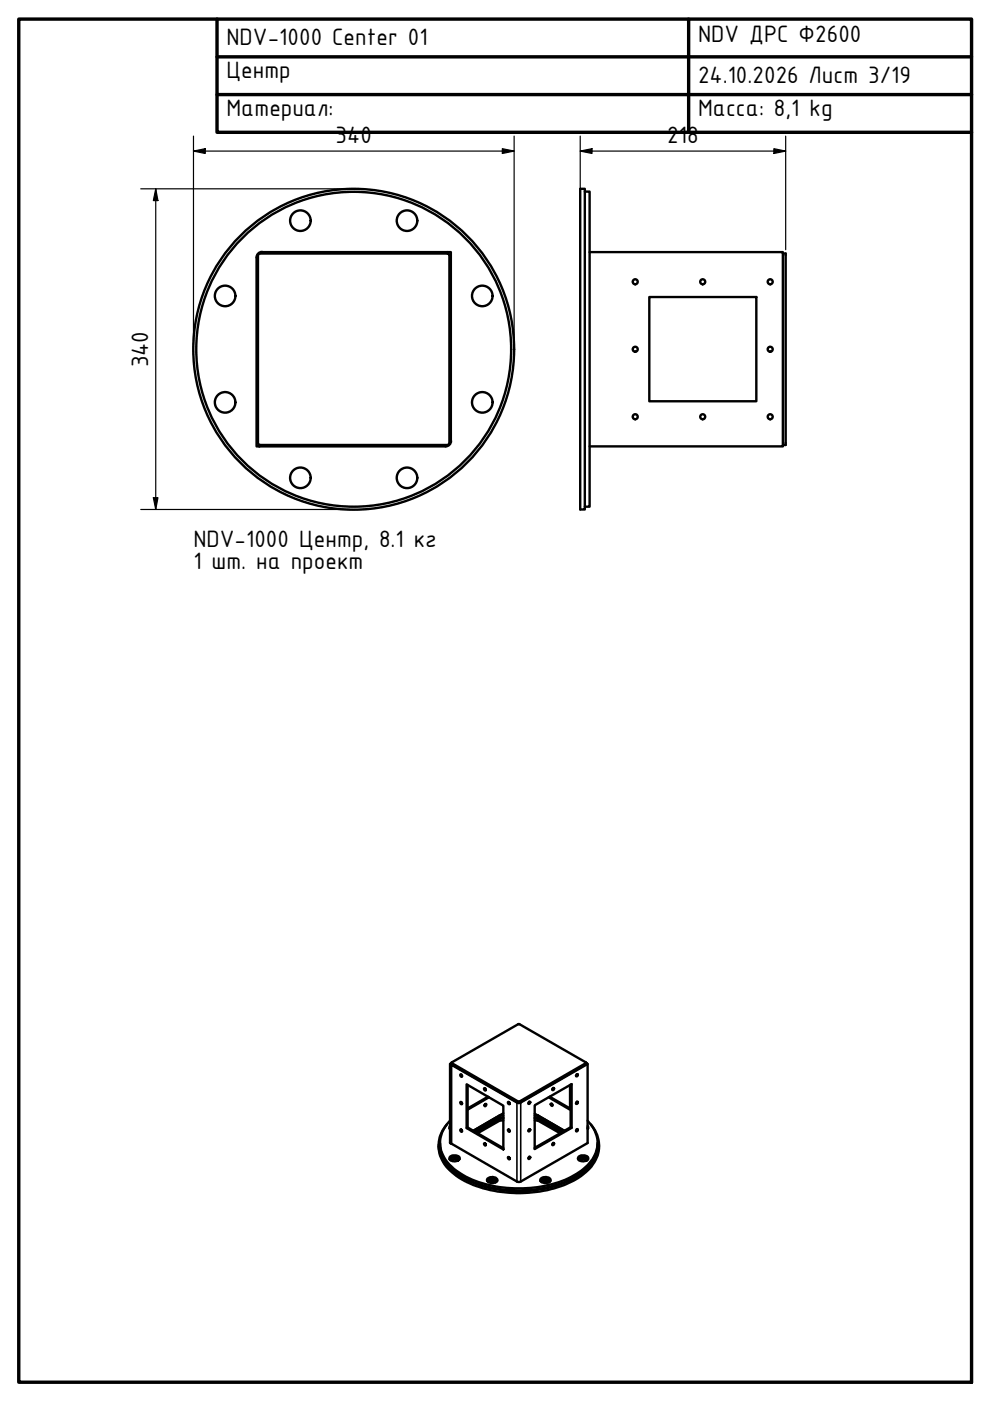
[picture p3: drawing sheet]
<svg xmlns="http://www.w3.org/2000/svg" width="210mm" height="297mm" viewBox="0 0 210 297" stroke-linecap="round" stroke-linejoin="round" font-family="sans-serif">
<!-- layer: Visible (ISO) -->
<g fill="none" stroke="#000" stroke-width=".51">
<path d="M54.7 54.1v39.8l.4 .4M55.1 53.7l-.4 .5M55.1 53.7h39.8M94.9 53.7l.4 .5M95.3 54.1v39.8l-.4 .4M123 40h1v68h-1zM124 40.6h1v66.8h-1M125 53.5h41v41.1h-41M166 53.7h.6v40.6h-.6M137.7 63h22.7v22.1h-22.7zM55.1 94.3h39.8M95.6 93.5a1.16 1.16 0 0 1-1.2 1.1h-39.4v-.3v.3h-.6v-40a1.16 1.16 0 0 1 1.2-1.2l39.4 .1v.2v-.2h.6v40"/>
<path d="M94.7 238.4a6.4 6.4 0 0 0 .9 9.5 21.7 21.7 0 0 0 14.4 4.6 21.7 21.7 0 0 0 14.4-4.6 6.4 6.4 0 0 0 1.5-8.6l-.6-.9M95.4 239.1l-.1 .2M95.4 238.7l-.1 .3 .1 .4M95.4 237.6a6.3 6.3 0 0 0 .4 9.8 20.9 20.9 0 0 0 14.2 4.6 20.7 20.7 0 0 0 14.6-5 6.3 6.3 0 0 0 0-9.4M95.4 225.6v16.7l.2 .1M95.7 225.4l-.3 .2 .4 .1M95.7 225.3l.1 .4M95.8 225.7h-.2v16.7M95.8 225.2l14.3-8.1 14.2 8.2-14.4 8.3-14.1-8.2zM97.6 233.7a.22 .22 0 0 1 .3 .1 .22 .22 0 0 1-.1 .3zM97.7 227.8a.26 .26 0 0 1 .3 .2 .26 .26 0 0 1-.2 .3l-.2-.3zM97.8 233.7l.2 .3"/>
<path d="M97.8 227.8l.2 .3M97.8 239.5l.2 .4a.21 .21 0 0 1-.4-.1 .21 .21 0 0 1 .2-.3l.2 .3M98.9 229.9l7.8 4.5v9.3l-7.8-4.5zM98.9 239.2l.2-.2 7.6 4.4M99.1 230v9M102.6 230.8a.24 .24 0 0 1 .4 .1 .24 .24 0 0 1-.2 .3zM102.8 230.7l.2 .3M102.9 234.1l-.2 .3a.21 .21 0 0 1 .1-.3 .21 .21 0 0 1 .3 .1l-.3 .4-.1-.2M103.5 232.5l-4.4 2.5 .3-.1M103.7 232.6l-4.6 2.7M105.9 237h.8M105.9 236.5h.8"/>
<path d="M106 237.6h.7M106 237.1h.7M106.7 236l-6.4 3.8 5.6-3.3v.5l-5.2 2.9M107.7 233.7l.1-.1a.28 .28 0 0 1 .3 .2 .28 .28 0 0 1-.2 .3zM107.9 233.7l.2 .3M107.9 239.5l.2 .4a.22 .22 0 0 1-.4-.1 .22 .22 0 0 1 .2-.3l.2 .3M112.2 233.6l-.2 .3M112.2 233.6l.2 .1-.2 .3a.21 .21 0 0 1-.2-.1 .21 .21 0 0 1 .2-.3zM112.2 239.4l-.2 .4M112.2 239.4l.2 .1a.25 .25 0 0 1 0 .3 .25 .25 0 0 1-.3 0zM113.4 237.6h.6M113.4 237.1h.6"/>
<path d="M113.4 236.1l6.3 3.7M113.4 237h.7M113.4 236.5h.7v.5M114 237.1v.5M114 237.6l4.7 2.7M114 237.1l5.1 3M114.1 237l5.2 2.9M116.5 232.5l4.4 2.5-.3-.1M116.8 234.1v-.1a.24 .24 0 0 1 .3 .2 .24 .24 0 0 1-.1 .3zM117 234l.2 .3M117.2 230.7h.1a.2 .2 0 0 1 .1 .3 .2 .2 0 0 1-.3 0zM117.3 230.7l-.2 .3"/>
<path d="M120.9 230v5.3l-4.6-2.7M121 230v9M121.2 239.1v-9.2l-7.8 4.4v9.3l7.8-4.5-.2-.1-7.6 4.4M122.3 233.6l-.2 .3M122.3 227.8l-.2 .3M122.3 239.4l-.2 .4M122.3 239.4a.2 .2 0 0 1 .2 .3 .2 .2 0 0 1-.4 0zM124.3 225.3l-.1 .4-14.1 8.1-14.3-8.1M124.3 225.4l.1 .1M124.4 225.5l.2 .1-14.3 8.2-.3 .1-14.4-8.2v16.7M124.4 225.5h-.1M124.6 239.1l.1 .2"/>
<path d="M124.6 225.6v16.7l-14.4 8.3-.6-.1-14-8.1M124.6 238.7l.1 .3-.1 .4M93 242.7a8 8 0 0 0 4.3 7 26 26 0 0 0 18.7 2.6 15.9 15.9 0 0 0 9.7-5.5 6.1 6.1 0 0 0 1.3-4.1M93.3 242.3a7.7 7.7 0 0 0 4.2 6.8 25 25 0 0 0 16.9 2.9 17.3 17.3 0 0 0 10.7-5.2 6.2 6.2 0 0 0 1.6-4.5M95.3 245.8a1.48 1.48 0 0 1 2.1 0M95.5 245.2a1.45 1.45 0 0 1 2 .3 1.16 1.16 0 0 1-1.9 .6 .5 .5 0 0 1-.3-.4 .5 .5 0 0 1 .2-.5zM95.5 246l.7-.2 1 .2M100.9 240.1l5.1-3v.5l-4.7 2.7M102.8 242.4l.2 .3-.1 .2-.3-.4a.24 .24 0 0 1 .3 0 .24 .24 0 0 1 .1 .2M103.3 250.4a1.53 1.53 0 0 1 2.1 0M103.4 249.9a1.34 1.34 0 0 1 2.1 .3 1.27 1.27 0 0 1-2.2-.1zM103.5 250.6l.7-.2 1 .2"/>
<path d="M107.9 245.3l.2 .4a.22 .22 0 0 1-.4 0 .22 .22 0 0 1 .2-.4l.2 .3M112.2 245.3h.2a.25 .25 0 0 1 0 .3 .25 .25 0 0 1-.3 0zM112.2 245.3l-.2 .3M114.6 250.4l.1-.1a1.49 1.49 0 0 1 2 .1M114.7 249.9a1.36 1.36 0 0 1 2.1 .3 1.32 1.32 0 0 1-2.2 0zM114.8 250.6l.6-.2 1.1 .2M117.2 242.4l.1-.1a.21 .21 0 0 1 .1 .4 .2 .2 0 0 1-.3-.1zM117.3 242.3l-.2 .3M122.6 245.8a1.48 1.48 0 0 1 2.1 0M122.8 246l.6-.2 1.1 .2M122.8 245.2a1.45 1.45 0 0 1 1.9 .3 1.16 1.16 0 0 1-1.8 .6 .48 .48 0 0 1-.4-.4 .48 .48 0 0 1 .3-.5z"/>
<circle cx="63.7" cy="46.8" r="2.18"/>
<circle cx="86.3" cy="46.8" r="2.18"/>
<circle cx="134.7" cy="59.7" r=".53"/>
<circle cx="149" cy="59.7" r=".53"/>
<circle cx="163.3" cy="59.7" r=".53"/>
<circle cx="47.7" cy="62.7" r="2.18"/>
<circle cx="75" cy="74" r="33.4"/>
<circle cx="75" cy="74" r="34"/>
<circle cx="102.3" cy="62.7" r="2.18"/>
<circle cx="134.7" cy="74" r=".53"/>
<circle cx="163.3" cy="74" r=".53"/>
<circle cx="47.7" cy="85.3" r="2.18"/>
<circle cx="102.3" cy="85.3" r="2.18"/>
<circle cx="134.7" cy="88.4" r=".53"/>
<circle cx="149" cy="88.4" r=".53"/>
<circle cx="163.3" cy="88.4" r=".53"/>
<circle cx="63.7" cy="101.3" r="2.18"/>
<circle cx="86.3" cy="101.3" r="2.18"/>
<circle cx="122.4" cy="233.9" r=".21"/>
<circle cx="122.4" cy="228" r=".21"/>
</g>
<!-- layer: Visible Narrow (ISO) -->
<path d="M95.8 225.4v.3M109.7 233.7l-.1 16.8M109.9 233.5v.3M110.2 233.5v.3M110.3 233.7l.1 16.8M124.2 225.4v.3" fill="none" stroke="#000" stroke-width=".34"/>
<!-- layer: Border (ISO) -->
<path d="M4 4h202v289.1h-202zM46 4v24.1h160M46 12.1h160M146 4v24.1M46 20.1h160" fill="none" stroke="#000" stroke-width=".72"/>
<!-- layer: Dimension (ISO) -->
<g fill="none" stroke="#000" stroke-width=".25">
<path d="M41 32l2.5-.5v1zM41 32h68M41 28.9v44.3M106.5 31.5l2.5 .5-2.5 .5zM109 28.9v44.3M123 32l2.5-.5v1zM123 32h43.6M123 28.9v78.4M164.1 31.5l2.5 .5-2.5 .5zM166.6 28.9v24M29.8 40h44.4M33 40l.5 2.5h-1z"/>
<path d="M33 40v68M29.8 108h44.4M32.5 105.5h1l-.5 2.5z"/>
</g>
<path d="M41 32l2.5-.5v1zM106.5 31.5l2.5 .5-2.5 .5zM123 32l2.5-.5v1zM164.1 31.5l2.5 .5-2.5 .5zM33 40l.5 2.5h-1zM32.5 105.5h1l-.5 2.5z" fill="#000"/>
<g font-size="5.4">
<text x="48" y="9.6">NDV-1000 Center 01</text>
<text x="148" y="9">NDV ДРС Ф2600</text>
<text x="48" y="16.5">Центр</text>
<text x="148" y="17.6">24.10.2026 Лист 3/19</text>
<text x="48" y="24.5">Материал:</text>
<text x="148" y="24.5">Масса: 8,1 kg</text>
<text x="71.2" y="30.4">340</text>
<text x="141.5" y="30.4">218</text>
<text x="31.4" y="77.9" transform="rotate(-90 31.4 77.9)">340</text>
<text x="41" y="116">NDV-1000 Центр, 8.1 кг</text>
<text x="41" y="120.6">1 шт. на проект</text>
</g>
</svg>
